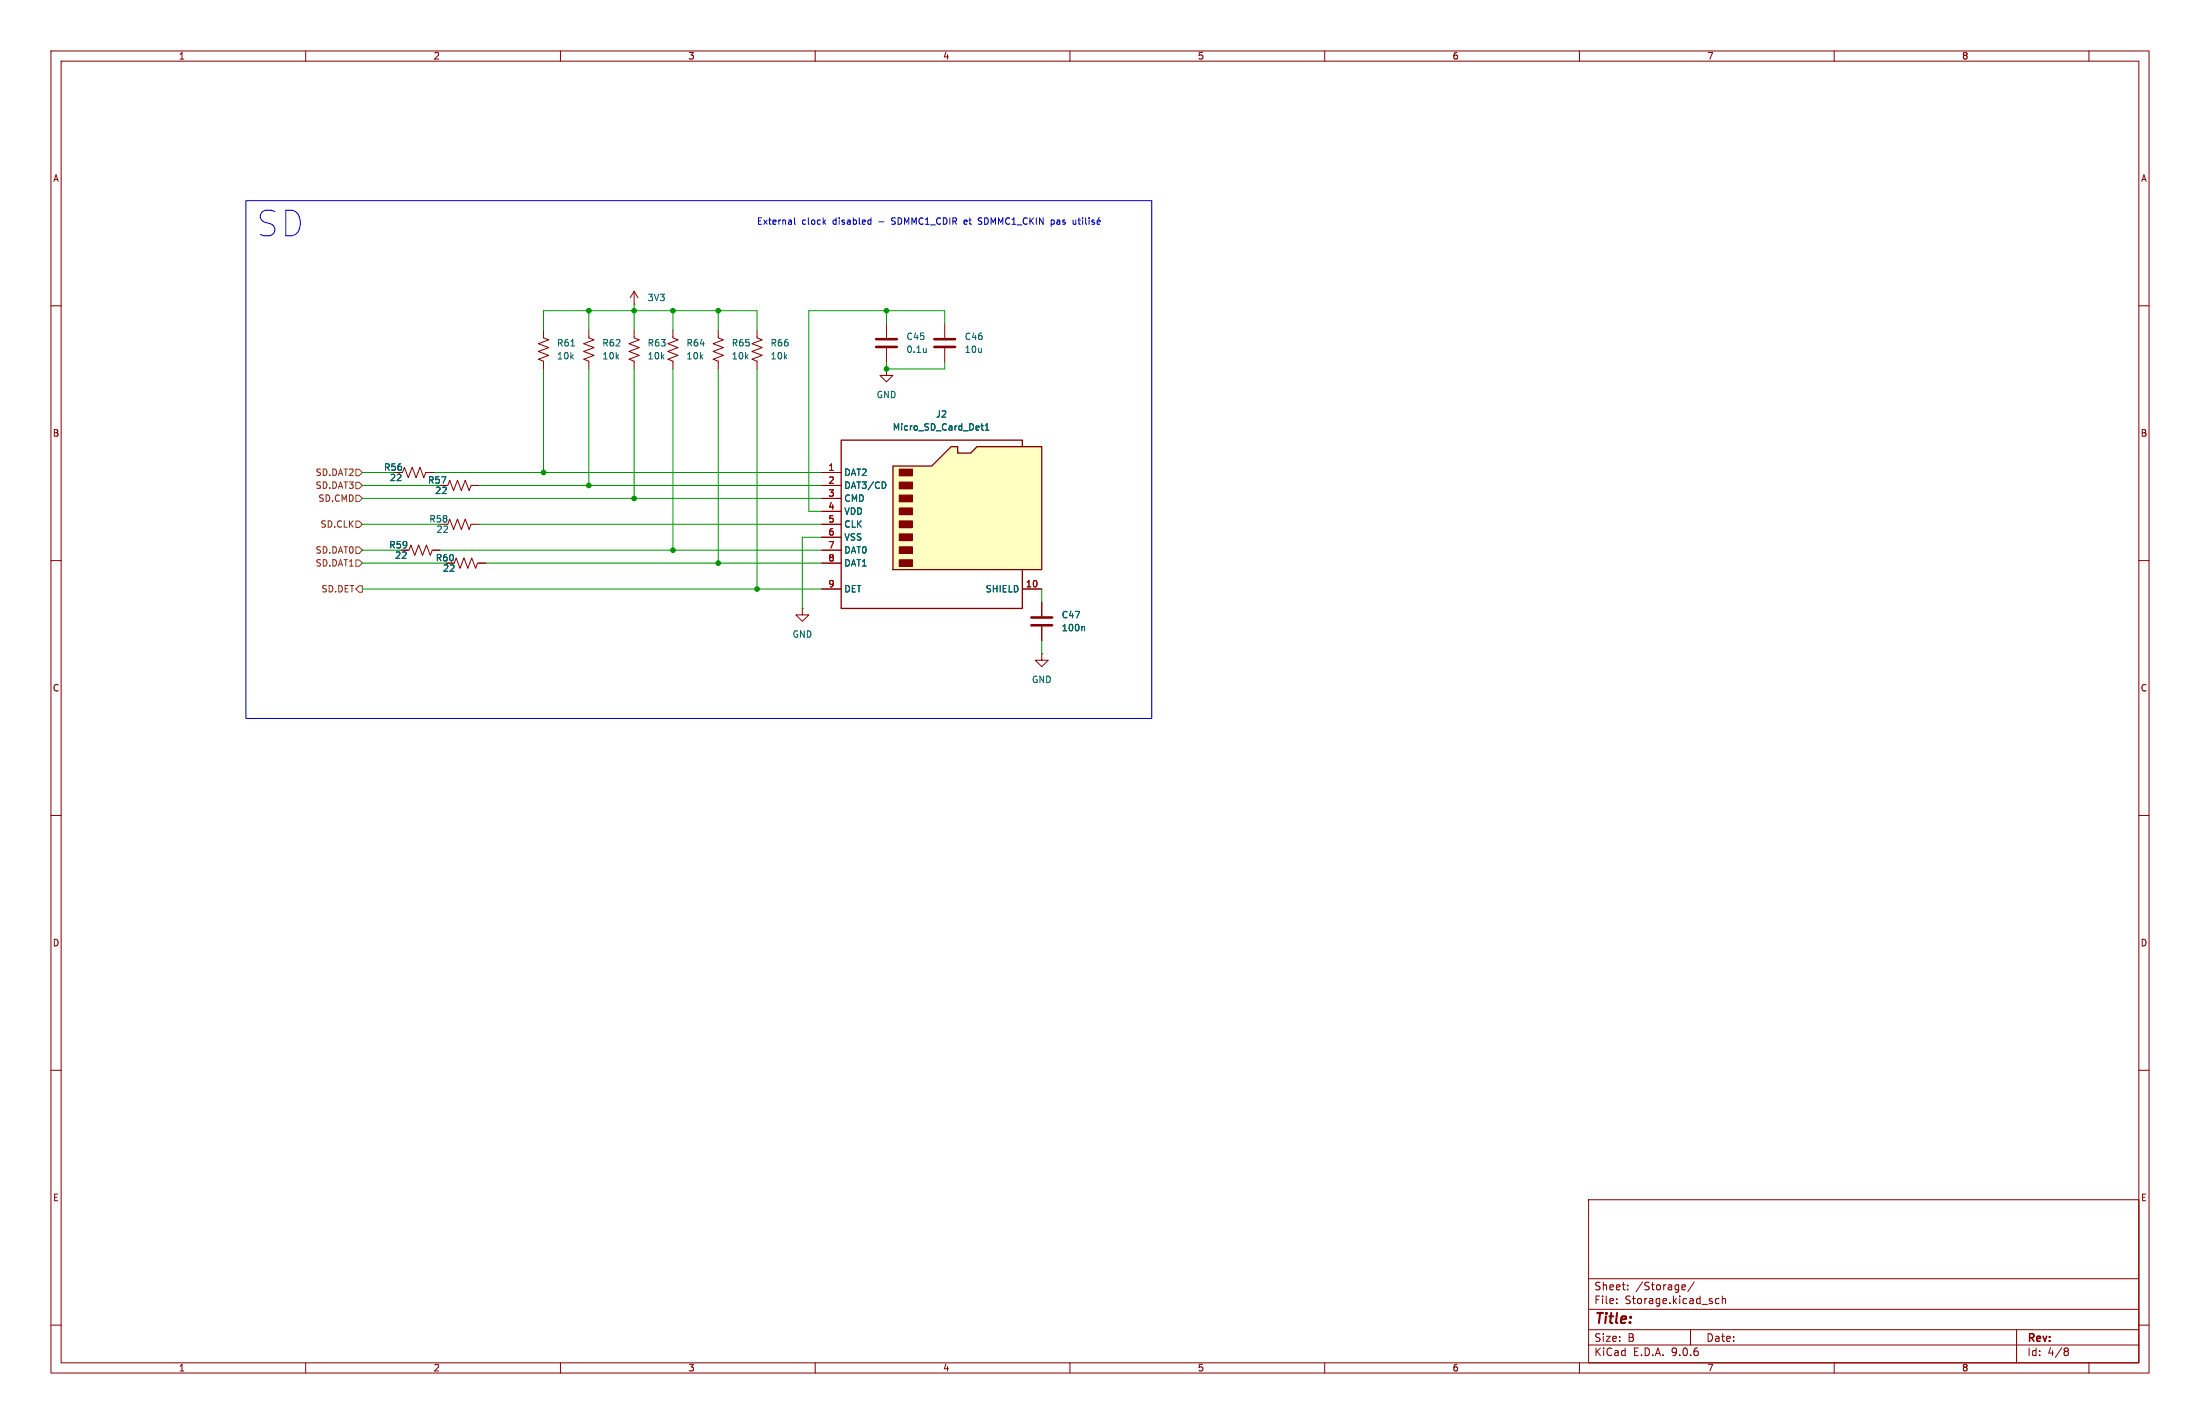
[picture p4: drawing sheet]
<svg xmlns="http://www.w3.org/2000/svg" width="432mm" height="279mm" viewBox="0 0 432 279" stroke-linecap="round" stroke-linejoin="round" font-family="sans-serif">
<g fill="none" stroke="#840000" stroke-width=".2">
<path d="M10 10h411.8v259.4h-411.8zM12 12h407.8v255.4h-407.8zM60 10v2M110 10v2M160 10v2M210 10v2M260 10v2M310 10v2M360 10v2M410 10v2M10 60h2M106.7 64.8v1.5l1 .4-2 .7 2 .8-2 .8 2 .7-2 .8 1 .4v1.5"/>
<path d="M115.6 64.8v1.5l1 .4-2 .7 2 .8-2 .8 2 .7-2 .8 1 .4v1.5M124.5 64.8v1.5l1 .4-2.1 .7 2.1 .8-2.1 .8 2.1 .7-2.1 .8 1.1 .4v1.5M141 64.8v1.5l1 .4-2 .7 2 .8-2 .8 2 .7-2 .8 1 .4v1.5M419.8 60h2M79 92.7l.4-1 .7 2 .8-2 .8 2 .7-2 .8 2 .4-1h1.5M87.6 95.3h.3l.4-1.1 .7 2.1 .8-2.1 .8 2.1 .7-2.1 .8 2.1 .4-1h1.5M10 110h2M80 108h.3l.3-1.1 .8 2.1 .8-2.1 .7 2.1 .8-2.1 .8 2.1 .3-1h1.6M87.9 102.9l.4-1 .7 2 .8-2 .8 2 .7-2 .8 2 .4-1h1.5M89.2 110.5l.3-1 .8 2 .8-2 .7 2 .8-2 .7 2 .4-1h1.5M419.8 110h2M10 160h2"/>
<path d="M419.8 160h2M10 210h2M419.8 210h2M311.8 235.4h108v32h-108zM10 260h2M311.8 256.9h108M311.8 250.9h108M317.3 255.6v.2M317.3 254.9v.1M319.5 252.9v.2M319.5 252.2v.1M330.2 253h.6"/>
<path d="M330.2 252.2l.4-.1 .2 .3-.7 .2M332.5 251.5l-1.2 1.9M337.4 254.9l-.4-.1-.3 .3 .1 .6h.6M338 254.9l.3-.1 .3 .1 .1 .9M338 254.3v1.5M419.8 260h2M60 267.4v2M110 267.4v2M160 267.4v2M210 267.4v2M260 267.4v2M310 267.4v2"/>
<path d="M311.8 263.9h108M311.8 260.9h108M331.8 260.9v3M360 267.4v2M395.8 260.9v6.5M405.4 264.5l.4 .1 .2 .2-.3 .3M405.4 265.1h.3M405.7 265.1l.2 .2 .1 .4-.2 .2-.4 .1M410 267.4v2"/>
</g>
<path d="M112.1 67.9h.7" fill="none" stroke="#006464" stroke-width=".2"/>
<path d="M175.3 91.4h7.6l3.8-3.8h1.3v1.3h2.5l1.3-1.3h12.7v24.2h-29.2z" fill="#ffffc2"/>
<path d="M175.3 91.4h7.6l3.8-3.8h1.3v1.3h2.5l1.3-1.3h12.7v24.2h-29.2zM200.7 87.6v-1.2h-35.6v33h35.6v-7.6" fill="none" stroke="#840000" stroke-width=".25"/>
<g fill="#840000" stroke="#840000" stroke-width=".25">
<path d="M176.5 92.1h2.6v1.2h-2.6z"/>
<path d="M176.5 94.6h2.6v1.3h-2.6z"/>
<path d="M176.5 97.2h2.6v1.2h-2.6z"/>
<path d="M176.5 99.7h2.6v1.3h-2.6z"/>
<path d="M176.5 102.2h2.6v1.3h-2.6z"/>
<path d="M176.5 104.8h2.6v1.2h-2.6z"/>
<path d="M176.5 107.3h2.6v1.3h-2.6z"/>
<path d="M176.5 109.9h2.6v1.2h-2.6z"/>
</g>
<g fill="none" stroke="#840000" stroke-width=".2">
<path d="M124.5 59.7h.1M124.5 57.2l-.8 1.2M124.5 57.2l.7 1.2M124.5 57.2v2.5M132.1 64.8v1.5l1 .4-2 .7 2 .8-2 .8 2 .7-2 .8 1 .4v1.5M148.6 64.8v1.5l1 .4-2 .7 2 .8-2 .8 2 .7-2 .8 1 .4v1.5M174 72.4v1.3h1.3l-1.3 1.2-1.3-1.2h1.3M174 72.4h.1M174 63.5v2.8M174 68.3v2.8M185.4 63.5v2.8M185.4 68.3v2.8"/>
<path d="M83.8 92.7h1.3M92.7 95.3h1.3M161.3 92.7h3.8M161.3 95.3h3.8M161.3 97.8h3.8M85.1 108h1.3M94 110.5h1.2M157.5 119.4v1.3h1.2l-1.2 1.2-1.3-1.2h1.3M157.5 119.4h.1M161.3 100.3h3.8M161.3 102.9h3.8M161.3 105.4h3.8"/>
<path d="M161.3 108h3.8M161.3 110.5h3.8M161.3 115.6h3.8M200.7 115.6h3.8M204.5 118.1v2.8M204.5 128.3v1.2h1.2l-1.2 1.3-1.3-1.3h1.3M204.5 128.3h.1M204.5 122.9v2.8"/>
</g>
<path d="M181.8 68.3v.9M181.8 69l-.1 .1M173.6 94.6l.3 .5-.3 .7M192.5 83.6h.5M192.7 83.1v1.1l.3 .2M193.4 84.4h.7M193.4 83.5l.3-.4v1.3M212.7 122.9l.2 .2v.7" fill="none" stroke="#006464" stroke-width=".2"/>
<path d="M172 66.5h4M172 68.1h4M183.4 66.5h4.1M183.4 68.1h4.1M202.4 121.2h4.1M202.4 122.7h4.1" fill="none" stroke="#840000" stroke-width=".51"/>
<path d="M69.8 97.2h.7l.6 .6-.6 .6h-.7zM69.8 94.6h.7l.6 .7-.6 .6h-.7zM69.8 92.1h.7l.6 .6-.6 .6h-.7zM69.8 115.6l.7-.7h.6v1.3h-.6zM69.8 102.2h.7l.6 .7-.6 .6h-.7zM69.8 107.3h.7l.6 .7-.6 .6h-.7zM69.8 109.9h.7l.6 .6-.6 .6h-.7z" fill="none" stroke="#725600" stroke-width=".2"/>
<g fill="none" stroke="#009600" stroke-width=".2">
<path d="M124.5 59.7v5.1M106.7 64.8v-3.8h41.9v3.8M106.7 72.4v20.3M115.6 61v3.8M115.6 72.4v22.9M124.5 72.4v25.4M132.1 61v3.8M132.1 72.4v35.6M141 61v3.8M141 72.4v38.1M148.6 72.4v43.2M174 71.1v1.3h11.4v-1.3"/>
<path d="M174 61v2.5M185.4 63.5v-2.5h-26.7v39.3h2.6M71.1 92.7h6.4M71.1 95.3h15.3M71.1 97.8h90.2M85.1 92.7h76.2M94 95.3h67.3M71.1 102.9h15.3M71.1 110.5h16.5M71.1 108h7.6M71.1 115.6h90.2M86.4 108h74.9"/>
<path d="M94 102.9h67.3M95.2 110.5h66.1M161.3 105.4h-3.8v14M204.5 115.6v2.5M204.5 125.7v2.6"/>
</g>
<g fill="none" stroke="#0000c2" stroke-width=".2">
<path d="M48.3 39.4h177.8v101.6h-177.8zM155.9 42.7v1.1l.2 .2M161.7 43.5l.4 .5M162.1 43.2l-.5 .4M170.6 43.2h.3M170.9 42.7v1.3M170.9 44h-.3M189.4 43.2l-.2 .1v.5l.2 .2M189.8 43.5l-.6 .1M192 44h.5M192.5 42.7h-.3l-.2 .3 .1 .3 .4 .1M206.3 43.2h.4l.2 .1"/>
<path d="M206.3 43.2v1.2M206.9 43.9l-.2 .1h-.4M211.2 43.9l-.5 .1M211.2 43.2v.8M211.6 43.2h.5M211.8 42.7v1.1l.3 .2M212.5 42.7v.2M212.5 43.2v.8M213.1 42.7v1.1l.2 .2M213.8 42.7v.2M213.8 43.2v.8M214.8 43.2h-.3l-.2 .1 .1 .2 .4 .1v.4h-.5"/>
<path d="M215.3 43.6l.6-.1v-.3h-.4l-.2 .1 .1 .7h.5M215.8 42.7l-.2 .2"/>
</g>
<g fill="#009600" stroke="#009600" stroke-width=".2">
<circle cx="141" cy="61" r=".46"/>
<circle cx="174" cy="72.4" r=".46"/>
<circle cx="174" cy="61" r=".46"/>
<circle cx="115.6" cy="61" r=".46"/>
<circle cx="115.6" cy="95.3" r=".46"/>
<circle cx="124.5" cy="61" r=".46"/>
<circle cx="106.7" cy="92.7" r=".46"/>
<circle cx="124.5" cy="97.8" r=".46"/>
<circle cx="132.1" cy="108" r=".46"/>
<circle cx="141" cy="110.5" r=".46"/>
<circle cx="148.6" cy="115.6" r=".46"/>
<circle cx="132.1" cy="61" r=".46"/>
</g>
<text font-size="7" fill="#0000c2" x="50" y="46.7">SD</text>
<text font-size="2.8" fill="#840000" x="312.8" y="260.3">Title:</text>
<g font-size="2.1" fill="#840000">
<text x="312.8" y="256.1">File:</text>
<text x="312.8" y="253.4">Sheet:</text>
<text x="318.9" y="256.1">Storage.kicad_sch</text>
<text x="321" y="253.4">/Storage/</text>
<text x="312.8" y="263.5">Size:</text>
<text x="319.5" y="263.5">B</text>
<text x="334.8" y="263.5">Date:</text>
<text x="397.8" y="263.7">Rev:</text>
<text x="312.8" y="266.3">KiCad</text>
<text x="320.5" y="266.3">E.D.A.</text>
<text x="328.1" y="266.3">9.0.6</text>
<text x="397.8" y="266.3">Id:</text>
<text x="401.9" y="266.3">4/8</text>
</g>
<g font-size="1.8" fill="#840000">
<text x="35" y="11.9">1</text>
<text x="85" y="11.9">2</text>
<text x="135" y="11.9">3</text>
<text x="185" y="11.9">4</text>
<text x="235" y="11.9">5</text>
<text x="285" y="11.9">6</text>
<text x="335" y="11.9">7</text>
<text x="385" y="11.9">8</text>
<text x="10.3" y="35.9">A</text>
<text x="420.1" y="35.9">A</text>
<text x="10.3" y="85.9">B</text>
<text x="420.1" y="85.9">B</text>
<text x="75.3" y="92.6">R56</text>
<text x="83.9" y="95.1">R57</text>
<text x="76.3" y="107.8">R59</text>
<text x="85.4" y="110.3">R60</text>
<text x="10.3" y="135.9">C</text>
<text x="420.1" y="135.9">C</text>
<text x="10.3" y="185.9">D</text>
<text x="420.1" y="185.9">D</text>
<text x="10.3" y="235.9">E</text>
<text x="420.1" y="235.9">E</text>
<text x="35" y="269.3">1</text>
<text x="85" y="269.3">2</text>
<text x="135" y="269.3">3</text>
<text x="185" y="269.3">4</text>
<text x="235" y="269.3">5</text>
<text x="285" y="269.3">6</text>
<text x="335" y="269.3">7</text>
<text x="385" y="269.3">8</text>
</g>
<g font-size="1.8" fill="#0000c2">
<text x="148.5" y="44.3">External</text>
<text x="157.4" y="44.3">clock</text>
<text x="163.6" y="44.3">disabled</text>
<text x="172.7" y="44.3">-</text>
<text x="175.5" y="44.3">SDMMC1_CDIR</text>
<text x="189.9" y="44.3">et</text>
<text x="192.9" y="44.3">SDMMC1_CKIN</text>
<text x="207.3" y="44.3">pas</text>
</g>
<g font-size="1.8" fill="#006464">
<text x="127" y="59.3">3V3</text>
<text x="109.2" y="70.7">10k</text>
<text x="109.2" y="68.2">R61</text>
<text x="118.1" y="70.7">10k</text>
<text x="118.1" y="68.2">R62</text>
<text x="127" y="70.7">10k</text>
<text x="127" y="68.2">R63</text>
<text x="134.6" y="70.7">10k</text>
<text x="134.6" y="68.2">R64</text>
<text x="143.5" y="70.7">10k</text>
<text x="143.5" y="68.2">R65</text>
<text x="151.1" y="70.7">10k</text>
<text x="151.1" y="68.2">R66</text>
<text x="177.8" y="66.9">C45</text>
<text x="177.8" y="69.4">0.1u</text>
<text x="189.2" y="66.9">C46</text>
<text x="189.2" y="69.4">10u</text>
<text x="172" y="78.3">GND</text>
<text x="183.6" y="82.1">J2</text>
<text x="175.1" y="84.7">Micro_SD_Card_Det1</text>
<text x="76.4" y="94.6">22</text>
<text x="165.6" y="93.6">DAT2</text>
<text x="85.3" y="97.1">22</text>
<text x="165.6" y="96.1">DAT3/CD</text>
<text x="165.6" y="98.7">CMD</text>
<text x="165.6" y="101.2">VDD</text>
<text x="84.2" y="102.7">R58</text>
<text x="85.6" y="104.7">22</text>
<text x="165.6" y="103.7">CLK</text>
<text x="165.6" y="106.3">VSS</text>
<text x="77.4" y="109.8">22</text>
<text x="86.8" y="112.4">22</text>
<text x="165.6" y="108.8">DAT0</text>
<text x="165.6" y="111.4">DAT1</text>
<text x="165.6" y="116.4">DET</text>
<text x="193.4" y="116.4">SHIELD</text>
<text x="155.4" y="125.3">GND</text>
<text x="208.3" y="124.1">100n</text>
<text x="208.3" y="121.5">C47</text>
<text x="202.4" y="134.2">GND</text>
</g>
<g font-size="1.8" fill="#725600">
<text x="61.8" y="93.6">SD.DAT2</text>
<text x="61.8" y="96.1">SD.DAT3</text>
<text x="62.4" y="98.7">SD.CMD</text>
<text x="62.8" y="103.7">SD.CLK</text>
<text x="61.8" y="108.8">SD.DAT0</text>
<text x="61.8" y="111.4">SD.DAT1</text>
<text x="63" y="116.4">SD.DET</text>
</g>
<g font-size="1.8" fill="#a90000">
<text x="162.5" y="92.5">1</text>
<text x="162.5" y="95">2</text>
<text x="162.5" y="97.5">3</text>
<text x="162.5" y="100.1">4</text>
<text x="162.5" y="102.6">5</text>
<text x="162.5" y="105.2">6</text>
<text x="162.5" y="107.7">7</text>
<text x="162.5" y="110.2">8</text>
<text x="162.5" y="115.3">9</text>
<text x="201.3" y="115.3">10</text>
</g>
</svg>
